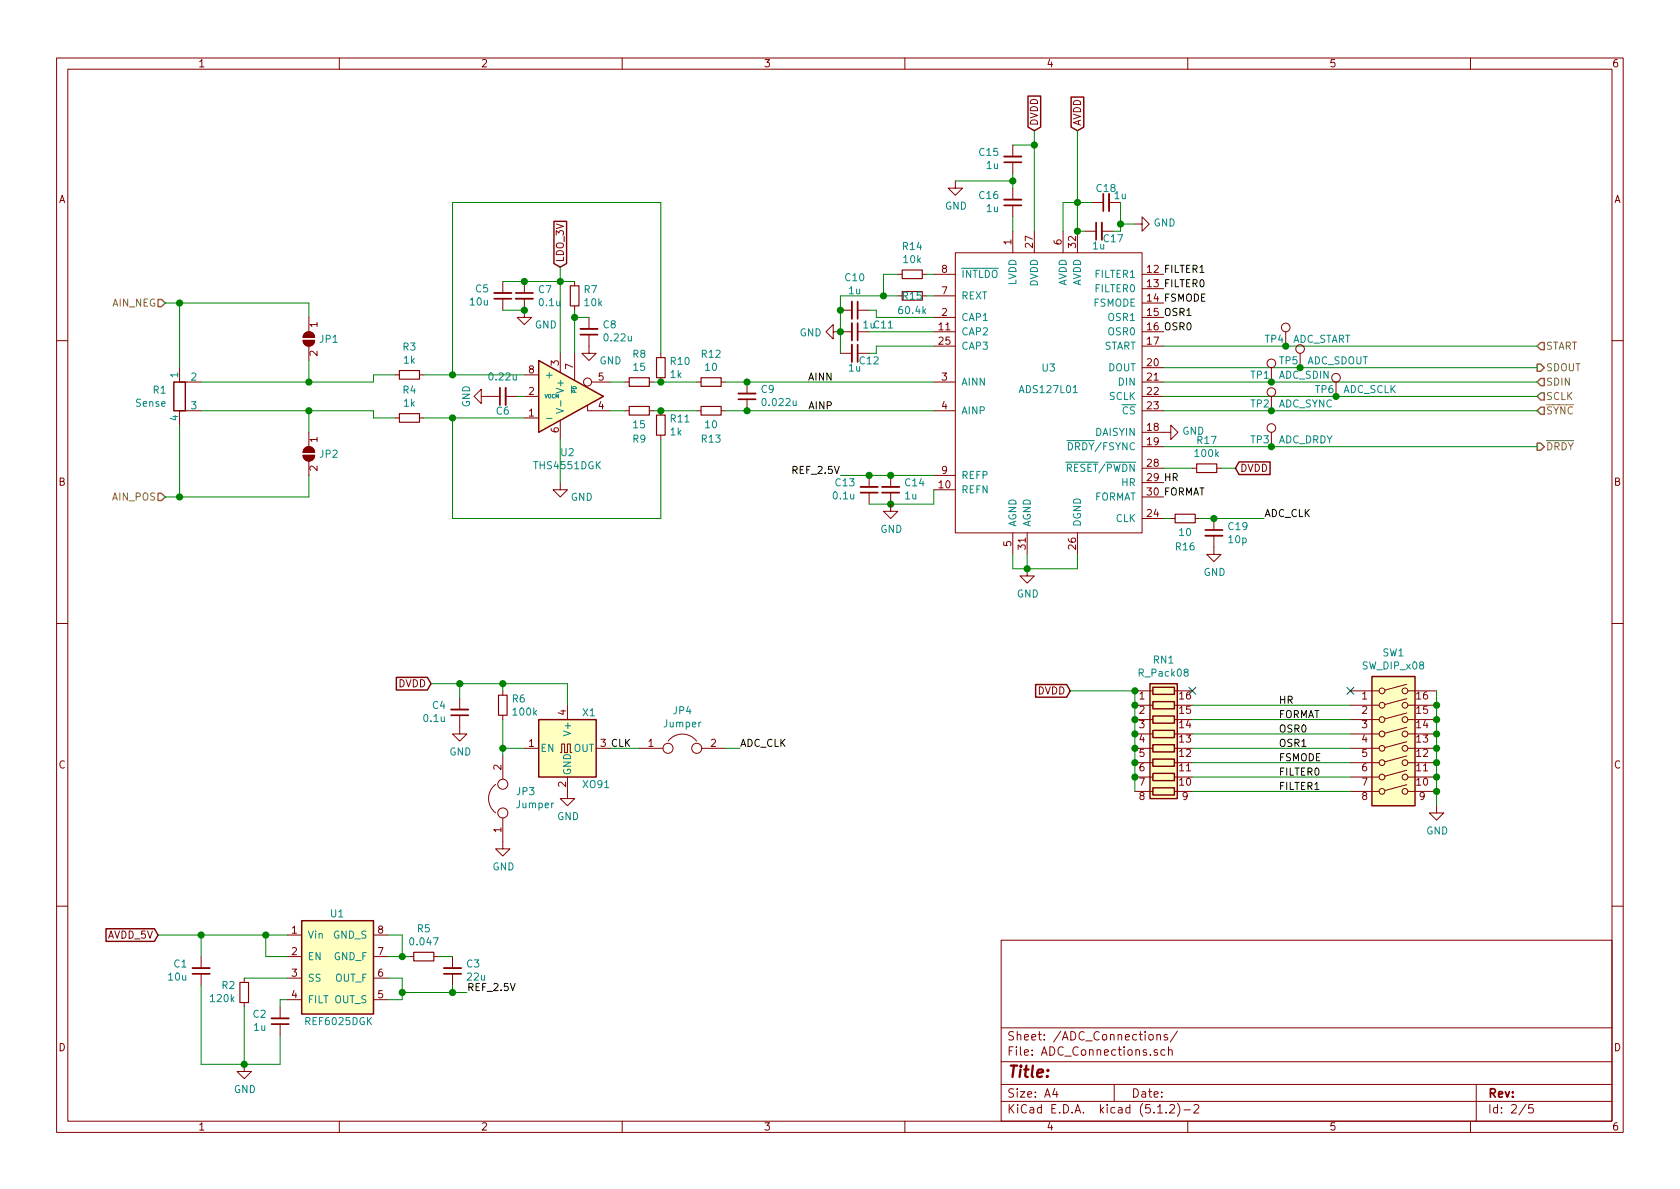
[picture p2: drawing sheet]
EESchema Schematic File Version 4
LIBS:Digital_Current_Servo_v3-cache
EELAYER 30 0
EELAYER END
$Descr A4 11693 8268
encoding utf-8
Sheet 2 5
Title ""
Date ""
Rev ""
Comp ""
Comment1 ""
Comment2 ""
Comment3 ""
Comment4 ""
$EndDescr
$Comp
L Digital_Current_Servo_v3-rescue:ADS127L01-Analog_ADC U3
U 1 1
P 7300 2700
F 0 "U3" H 7300 2850 50  0000 C CNN
F 1 "ADS127L01" H 7300 2700 50  0000 C CNN
F 2 "Package_QFP:LQFP-32_5x5mm_P0.5mm" H 7300 1100 50  0001 C CNN
F 3 "" H 7250 3850 50  0001 C CNN
F 4 "296-44344-1-ND" H 7300 2700 50  0001 C CNN "Digikey Part Number"
	1    7300 2700
	1    0    0    -1  
$EndComp
Wire Wire Line
	7050 1600 7050 1500
$Comp
L power:GND #PWR014
U 1 1
P 6650 1250
F 0 "#PWR014" H 6650 1000 50  0001 C CNN
F 1 "GND" H 6655 1077 50  0000 C CNN
F 2 "" H 6650 1250 50  0001 C CNN
F 3 "" H 6650 1250 50  0001 C CNN
	1    6650 1250
	1    0    0    -1  
$EndComp
$Comp
L power:GND #PWR012
U 1 1
P 5850 2300
F 0 "#PWR012" H 5850 2050 50  0001 C CNN
F 1 "GND" V 5855 2172 50  0000 R CNN
F 2 "" H 5850 2300 50  0001 C CNN
F 3 "" H 5850 2300 50  0001 C CNN
	1    5850 2300
	0    1    1    0   
$EndComp
$Comp
L Device:C_Small C10
U 1 1
P 5950 2150
F 0 "C10" V 5721 2150 50  0000 C CNN
F 1 "1u" V 5812 2150 50  0000 C CNN
F 2 "Capacitor_SMD:C_0805_2012Metric_Pad1.15x1.40mm_HandSolder" H 5950 2150 50  0001 C CNN
F 3 "~" H 5950 2150 50  0001 C CNN
F 4 "1276-6471-1-ND" H 5950 2150 50  0001 C CNN "Digikey Part Number"
	1    5950 2150
	0    1    1    0   
$EndComp
$Comp
L Device:C_Small C11
U 1 1
P 5950 2300
F 0 "C11" V 5900 2500 50  0000 C CNN
F 1 "1u" V 5900 2400 50  0000 C CNN
F 2 "Capacitor_SMD:C_0805_2012Metric_Pad1.15x1.40mm_HandSolder" H 5950 2300 50  0001 C CNN
F 3 "~" H 5950 2300 50  0001 C CNN
F 4 "1276-6471-1-ND" H 5950 2300 50  0001 C CNN "Digikey Part Number"
	1    5950 2300
	0    1    1    0   
$EndComp
Wire Wire Line
	6050 2150 6100 2150
Wire Wire Line
	6100 2150 6100 2200
Wire Wire Line
	6100 2200 6500 2200
$Comp
L power:GND #PWR015
U 1 1
P 7150 3950
F 0 "#PWR015" H 7150 3700 50  0001 C CNN
F 1 "GND" H 7155 3777 50  0000 C CNN
F 2 "" H 7150 3950 50  0001 C CNN
F 3 "" H 7150 3950 50  0001 C CNN
	1    7150 3950
	1    0    0    -1  
$EndComp
Wire Wire Line
	7050 3850 7050 3950
Wire Wire Line
	7500 3850 7500 3950
Wire Wire Line
	7050 3950 7150 3950
Wire Wire Line
	7150 3850 7150 3950
Connection ~ 7150 3950
Wire Wire Line
	7150 3950 7500 3950
Text GLabel 7200 900  1    50   Input ~ 0
DVDD
Wire Wire Line
	7200 900  7200 1000
$Comp
L Device:C_Small C15
U 1 1
P 7050 1100
F 0 "C15" H 6959 1054 50  0000 R CNN
F 1 "1u" H 6959 1145 50  0000 R CNN
F 2 "Capacitor_SMD:C_0805_2012Metric_Pad1.15x1.40mm_HandSolder" H 7050 1100 50  0001 C CNN
F 3 "~" H 7050 1100 50  0001 C CNN
F 4 "1276-6471-1-ND" H 7050 1100 50  0001 C CNN "Digikey Part Number"
	1    7050 1100
	1    0    0    1   
$EndComp
$Comp
L Device:C_Small C16
U 1 1
P 7050 1400
F 0 "C16" H 6959 1354 50  0000 R CNN
F 1 "1u" H 6959 1445 50  0000 R CNN
F 2 "Capacitor_SMD:C_0805_2012Metric_Pad1.15x1.40mm_HandSolder" H 7050 1400 50  0001 C CNN
F 3 "~" H 7050 1400 50  0001 C CNN
F 4 "1276-6471-1-ND" H 7050 1400 50  0001 C CNN "Digikey Part Number"
	1    7050 1400
	1    0    0    1   
$EndComp
Wire Wire Line
	6650 1250 7050 1250
Wire Wire Line
	7050 1250 7050 1300
Wire Wire Line
	7050 1200 7050 1250
Connection ~ 7050 1250
Wire Wire Line
	7050 1000 7200 1000
Connection ~ 7200 1000
Wire Wire Line
	7200 1000 7200 1600
$Comp
L Device:R_Small R17
U 1 1
P 8400 3250
F 0 "R17" V 8204 3250 50  0000 C CNN
F 1 "100k" V 8295 3250 50  0000 C CNN
F 2 "Resistor_SMD:R_0805_2012Metric_Pad1.15x1.40mm_HandSolder" H 8400 3250 50  0001 C CNN
F 3 "~" H 8400 3250 50  0001 C CNN
F 4 "1276-3512-1-ND‎" H 8400 3250 50  0001 C CNN "Digikey Part Number"
	1    8400 3250
	0    1    1    0   
$EndComp
Wire Wire Line
	8100 3250 8300 3250
Text GLabel 8600 3250 2    50   Input ~ 0
DVDD
Wire Wire Line
	8500 3250 8600 3250
Connection ~ 5850 2300
$Comp
L Device:C_Small C12
U 1 1
P 5950 2450
F 0 "C12" V 6000 2550 50  0000 C CNN
F 1 "1u" V 6050 2450 50  0000 C CNN
F 2 "Capacitor_SMD:C_0805_2012Metric_Pad1.15x1.40mm_HandSolder" H 5950 2450 50  0001 C CNN
F 3 "~" H 5950 2450 50  0001 C CNN
F 4 "1276-6471-1-ND" H 5950 2450 50  0001 C CNN "Digikey Part Number"
	1    5950 2450
	0    1    1    0   
$EndComp
Wire Wire Line
	6050 2300 6500 2300
Wire Wire Line
	5850 2150 5850 2300
Wire Wire Line
	5850 2300 5850 2450
Wire Wire Line
	6050 2450 6100 2450
Wire Wire Line
	6100 2450 6100 2400
Wire Wire Line
	6100 2400 6500 2400
Text GLabel 7500 900  1    50   Input ~ 0
AVDD
$Comp
L Device:C_Small C17
U 1 1
P 7650 1600
F 0 "C17" V 7700 1500 50  0000 C CNN
F 1 "1u" V 7750 1600 50  0000 C CNN
F 2 "Capacitor_SMD:C_0805_2012Metric_Pad1.15x1.40mm_HandSolder" H 7650 1600 50  0001 C CNN
F 3 "~" H 7650 1600 50  0001 C CNN
F 4 "1276-6471-1-ND" H 7650 1600 50  0001 C CNN "Digikey Part Number"
	1    7650 1600
	0    -1   1    0   
$EndComp
$Comp
L Device:C_Small C18
U 1 1
P 7700 1400
F 0 "C18" V 7600 1400 50  0000 C CNN
F 1 "1u" V 7650 1300 50  0000 C CNN
F 2 "Capacitor_SMD:C_0805_2012Metric_Pad1.15x1.40mm_HandSolder" H 7700 1400 50  0001 C CNN
F 3 "~" H 7700 1400 50  0001 C CNN
F 4 "1276-6471-1-ND" H 7700 1400 50  0001 C CNN "Digikey Part Number"
	1    7700 1400
	0    -1   1    0   
$EndComp
Wire Wire Line
	7500 1600 7550 1600
Wire Wire Line
	7600 1400 7500 1400
Wire Wire Line
	7400 1400 7400 1600
Wire Wire Line
	7500 1600 7500 1400
Connection ~ 7500 1600
Connection ~ 7500 1400
Wire Wire Line
	7500 1400 7400 1400
Wire Wire Line
	7500 1400 7500 900 
$Comp
L power:GND #PWR016
U 1 1
P 7900 1550
F 0 "#PWR016" H 7900 1300 50  0001 C CNN
F 1 "GND" V 7905 1422 50  0000 R CNN
F 2 "" H 7900 1550 50  0001 C CNN
F 3 "" H 7900 1550 50  0001 C CNN
	1    7900 1550
	0    -1   -1   0   
$EndComp
Wire Wire Line
	7800 1400 7800 1550
Wire Wire Line
	7800 1550 7900 1550
Wire Wire Line
	7750 1600 7800 1600
Wire Wire Line
	7800 1600 7800 1550
Connection ~ 7800 1550
$Comp
L Device:R_Small R15
U 1 1
P 6350 2050
F 0 "R15" V 6350 2050 50  0000 C CNN
F 1 "60.4k" V 6450 2050 50  0000 C CNN
F 2 "Resistor_SMD:R_0805_2012Metric_Pad1.15x1.40mm_HandSolder" H 6350 2050 50  0001 C CNN
F 3 "~" H 6350 2050 50  0001 C CNN
F 4 "RR12P60.4KDCT-ND" H 6350 2050 50  0001 C CNN "Digikey Part Number"
	1    6350 2050
	0    1    1    0   
$EndComp
Wire Wire Line
	6450 2050 6500 2050
Wire Wire Line
	6250 2050 6150 2050
Wire Wire Line
	5850 2050 5850 2150
Connection ~ 5850 2150
$Comp
L Device:R_Small R14
U 1 1
P 6350 1900
F 0 "R14" V 6154 1900 50  0000 C CNN
F 1 "10k" V 6245 1900 50  0000 C CNN
F 2 "Resistor_SMD:R_0805_2012Metric_Pad1.15x1.40mm_HandSolder" H 6350 1900 50  0001 C CNN
F 3 "~" H 6350 1900 50  0001 C CNN
F 4 "‎P10.0KCCT-ND‎" H 6350 1900 50  0001 C CNN "Digikey Part Number"
	1    6350 1900
	0    1    1    0   
$EndComp
Wire Wire Line
	6450 1900 6500 1900
Wire Wire Line
	6250 1900 6150 1900
Wire Wire Line
	6150 1900 6150 2050
Connection ~ 6150 2050
Wire Wire Line
	6150 2050 5850 2050
$Comp
L power:GND #PWR017
U 1 1
P 8100 3000
F 0 "#PWR017" H 8100 2750 50  0001 C CNN
F 1 "GND" V 8105 2872 50  0000 R CNN
F 2 "" H 8100 3000 50  0001 C CNN
F 3 "" H 8100 3000 50  0001 C CNN
	1    8100 3000
	0    -1   -1   0   
$EndComp
$Comp
L Device:R_Small R16
U 1 1
P 8250 3600
F 0 "R16" V 8050 3600 50  0000 C CNN
F 1 "10" V 8150 3600 50  0000 C CNN
F 2 "Resistor_SMD:R_0805_2012Metric_Pad1.15x1.40mm_HandSolder" H 8250 3600 50  0001 C CNN
F 3 "~" H 8250 3600 50  0001 C CNN
F 4 "A119971CT-ND" H 8250 3600 50  0001 C CNN "Digikey Part Number"
	1    8250 3600
	0    1    -1   0   
$EndComp
Wire Wire Line
	8100 3600 8150 3600
$Comp
L Device:C_Small C19
U 1 1
P 8450 3700
F 0 "C19" H 8542 3746 50  0000 L CNN
F 1 "10p" H 8542 3655 50  0000 L CNN
F 2 "Capacitor_SMD:C_0805_2012Metric_Pad1.15x1.40mm_HandSolder" H 8450 3700 50  0001 C CNN
F 3 "~" H 8450 3700 50  0001 C CNN
F 4 "1276-1109-1-ND" H 8450 3700 50  0001 C CNN "Digikey Part Number"
	1    8450 3700
	1    0    0    -1  
$EndComp
Wire Wire Line
	8350 3600 8450 3600
$Comp
L power:GND #PWR018
U 1 1
P 8450 3800
F 0 "#PWR018" H 8450 3550 50  0001 C CNN
F 1 "GND" H 8455 3627 50  0000 C CNN
F 2 "" H 8450 3800 50  0001 C CNN
F 3 "" H 8450 3800 50  0001 C CNN
	1    8450 3800
	1    0    0    -1  
$EndComp
Wire Wire Line
	8450 3600 8800 3600
Connection ~ 8450 3600
Text Label 8800 3600 0    50   ~ 0
ADC_CLK
$Comp
L Device:C_Small C13
U 1 1
P 6050 3400
F 0 "C13" H 5958 3354 50  0000 R CNN
F 1 "0.1u" H 5958 3445 50  0000 R CNN
F 2 "Capacitor_SMD:C_0805_2012Metric_Pad1.15x1.40mm_HandSolder" H 6050 3400 50  0001 C CNN
F 3 "~" H 6050 3400 50  0001 C CNN
F 4 "1276-1003-1-ND" H 6050 3400 50  0001 C CNN "Digikey Part Number"
	1    6050 3400
	1    0    0    1   
$EndComp
$Comp
L Device:C_Small C14
U 1 1
P 6200 3400
F 0 "C14" H 6108 3354 50  0000 R CNN
F 1 "1u" H 6108 3445 50  0000 R CNN
F 2 "Capacitor_SMD:C_0805_2012Metric_Pad1.15x1.40mm_HandSolder" H 6200 3400 50  0001 C CNN
F 3 "~" H 6200 3400 50  0001 C CNN
F 4 "1276-6471-1-ND" H 6200 3400 50  0001 C CNN "Digikey Part Number"
	1    6200 3400
	-1   0    0    1   
$EndComp
Wire Wire Line
	6050 3300 6200 3300
Wire Wire Line
	6200 3300 6500 3300
Connection ~ 6200 3300
Wire Wire Line
	6200 3500 6500 3500
Wire Wire Line
	6500 3500 6500 3400
Wire Wire Line
	6200 3500 6050 3500
Connection ~ 6200 3500
$Comp
L power:GND #PWR013
U 1 1
P 6200 3500
F 0 "#PWR013" H 6200 3250 50  0001 C CNN
F 1 "GND" H 6205 3327 50  0000 C CNN
F 2 "" H 6200 3500 50  0001 C CNN
F 3 "" H 6200 3500 50  0001 C CNN
	1    6200 3500
	1    0    0    -1  
$EndComp
$Comp
L Digital_Current_Servo_v3-rescue:REF6025DGK-Reference_Voltage U1
U 1 1
P 2350 6750
F 0 "U1" H 2400 7150 50  0000 R CNN
F 1 "REF6025DGK" H 2600 6400 50  0000 R CNN
F 2 "Package_SO:VSSOP-8_3.0x3.0mm_P0.65mm" H 2350 6000 50  0001 C CNN
F 3 "" H 3300 7150 50  0001 C CNN
F 4 "296-51527-1-ND" H 2350 6750 50  0001 C CNN "Digikey Part Number"
	1    2350 6750
	1    0    0    -1  
$EndComp
Text GLabel 1100 6500 0    50   Input ~ 0
AVDD_5V
Wire Wire Line
	1100 6500 1400 6500
$Comp
L Device:C_Small C1
U 1 1
P 1400 6750
F 0 "C1" H 1308 6704 50  0000 R CNN
F 1 "10u" H 1308 6795 50  0000 R CNN
F 2 "Capacitor_SMD:C_0805_2012Metric_Pad1.15x1.40mm_HandSolder" H 1438 6600 50  0001 C CNN
F 3 "~" H 1400 6750 50  0001 C CNN
F 4 "1276-1052-1-ND" H 1400 6750 50  0001 C CNN "Digikey Part Number"
	1    1400 6750
	1    0    0    1   
$EndComp
$Comp
L power:GND #PWR03
U 1 1
P 1700 7400
F 0 "#PWR03" H 1700 7150 50  0001 C CNN
F 1 "GND" H 1705 7227 50  0000 C CNN
F 2 "" H 1700 7400 50  0001 C CNN
F 3 "" H 1700 7400 50  0001 C CNN
	1    1700 7400
	1    0    0    -1  
$EndComp
$Comp
L Device:R_Small R2
U 1 1
P 1700 6900
F 0 "R2" H 1642 6854 50  0000 R CNN
F 1 "120k" H 1642 6945 50  0000 R CNN
F 2 "Resistor_SMD:R_0805_2012Metric_Pad1.15x1.40mm_HandSolder" H 1700 6900 50  0001 C CNN
F 3 "~" H 1700 6900 50  0001 C CNN
F 4 "RR12P120KDCT-ND" H 1700 6900 50  0001 C CNN "Digikey Part Number"
	1    1700 6900
	1    0    0    1   
$EndComp
Wire Wire Line
	1400 6500 1850 6500
Connection ~ 1400 6500
Wire Wire Line
	2000 6650 1850 6650
Wire Wire Line
	1850 6650 1850 6500
Connection ~ 1850 6500
Wire Wire Line
	1850 6500 2000 6500
Wire Wire Line
	1700 6800 2000 6800
$Comp
L Device:C_Small C2
U 1 1
P 1950 7100
F 0 "C2" H 1859 7054 50  0000 R CNN
F 1 "1u" H 1859 7145 50  0000 R CNN
F 2 "Capacitor_SMD:C_0805_2012Metric_Pad1.15x1.40mm_HandSolder" H 1950 7100 50  0001 C CNN
F 3 "~" H 1950 7100 50  0001 C CNN
F 4 "1276-6471-1-ND" H 1950 7100 50  0001 C CNN "Digikey Part Number"
	1    1950 7100
	1    0    0    1   
$EndComp
Wire Wire Line
	2000 6950 1950 6950
Wire Wire Line
	1950 6950 1950 7000
Wire Wire Line
	1400 6500 1400 6650
Wire Wire Line
	1400 6850 1400 7400
Wire Wire Line
	1400 7400 1700 7400
Wire Wire Line
	1700 7000 1700 7400
Connection ~ 1700 7400
Wire Wire Line
	1950 7200 1950 7400
Wire Wire Line
	1950 7400 1700 7400
Wire Wire Line
	2700 6800 2800 6800
Wire Wire Line
	2800 6800 2800 6900
Wire Wire Line
	2800 6950 2700 6950
Wire Wire Line
	2700 6650 2800 6650
Wire Wire Line
	2800 6650 2800 6500
Wire Wire Line
	2800 6500 2700 6500
$Comp
L Device:R_Small R5
U 1 1
P 2950 6650
F 0 "R5" V 2754 6650 50  0000 C CNN
F 1 "0.047" V 2845 6650 50  0000 C CNN
F 2 "Resistor_SMD:R_0805_2012Metric_Pad1.15x1.40mm_HandSolder" H 2950 6650 50  0001 C CNN
F 3 "~" H 2950 6650 50  0001 C CNN
F 4 "1276-6158-1-ND" H 2950 6650 50  0001 C CNN "Digikey Part Number"
	1    2950 6650
	0    1    1    0   
$EndComp
$Comp
L Device:C_Small C3
U 1 1
P 3150 6750
F 0 "C3" H 3058 6704 50  0000 R CNN
F 1 "22u" H 3058 6795 50  0000 R CNN
F 2 "Capacitor_SMD:C_1206_3216Metric_Pad1.42x1.75mm_HandSolder" H 3150 6750 50  0001 C CNN
F 3 "~" H 3150 6750 50  0001 C CNN
F 4 "1276-1771-1-ND" H 3150 6750 50  0001 C CNN "Digikey Part Number"
	1    3150 6750
	-1   0    0    1   
$EndComp
Wire Wire Line
	2800 6650 2850 6650
Connection ~ 2800 6650
Wire Wire Line
	3050 6650 3150 6650
Wire Wire Line
	3150 6900 3150 6850
Connection ~ 2800 6900
Wire Wire Line
	2800 6900 2800 6950
Wire Wire Line
	3150 6900 3250 6900
Connection ~ 3150 6900
Text Label 3250 6900 0    50   ~ 0
REF_2.5V
Text Label 5850 3300 2    50   ~ 0
REF_2.5V
Wire Wire Line
	5850 3300 6050 3300
Connection ~ 6050 3300
Text Label 8100 1900 0    50   ~ 0
FILTER1
Text Label 8100 2000 0    50   ~ 0
FILTER0
Text Label 8100 2100 0    50   ~ 0
FSMODE
Text Label 8100 2200 0    50   ~ 0
OSR1
Text Label 8100 2300 0    50   ~ 0
OSR0
Text Label 8100 3350 0    50   ~ 0
HR
Text Label 8100 3450 0    50   ~ 0
FORMAT
Text HLabel 10700 2850 2    50   Input ~ 0
~SYNC
Text HLabel 10700 2750 2    50   Input ~ 0
SCLK
Text HLabel 10700 2650 2    50   Input ~ 0
SDIN
Text HLabel 10700 2400 2    50   Input ~ 0
START
Text HLabel 10700 2550 2    50   Output ~ 0
SDOUT
Text HLabel 10700 3100 2    50   Output ~ 0
~DRDY
$Comp
L Device:R_Pack08 RN1
U 1 1
P 8100 5200
F 0 "RN1" V 7483 5200 50  0000 C CNN
F 1 "R_Pack08" V 7574 5200 50  0000 C CNN
F 2 "Custom_Devices:SOIC-16_W4.9_P1.27" V 8575 5200 50  0001 C CNN
F 3 "~" H 8100 5200 50  0001 C CNN
F 4 "4816P-T01-104LF-ND" H 8100 5200 50  0001 C CNN "Digikey Part Number"
	1    8100 5200
	0    1    1    0   
$EndComp
Text GLabel 7450 4800 0    50   Input ~ 0
DVDD
Wire Wire Line
	7450 4800 7900 4800
Wire Wire Line
	7900 4800 7900 4900
Connection ~ 7900 4800
Wire Wire Line
	7900 5000 7900 4900
Connection ~ 7900 4900
Wire Wire Line
	7900 5100 7900 5000
Connection ~ 7900 5000
Wire Wire Line
	7900 5200 7900 5100
Connection ~ 7900 5100
Wire Wire Line
	7900 5300 7900 5200
Connection ~ 7900 5200
Wire Wire Line
	7900 5400 7900 5300
Connection ~ 7900 5300
Wire Wire Line
	7900 5500 7900 5400
Connection ~ 7900 5400
$Comp
L Switch:SW_DIP_x08 SW1
U 1 1
P 9700 5200
F 0 "SW1" H 9700 5867 50  0000 C CNN
F 1 "SW_DIP_x08" H 9700 5776 50  0000 C CNN
F 2 "Package_SO:SOIC-16_W8.6mm_P2.54mm" H 9700 5200 50  0001 C CNN
F 3 "~" H 9700 5200 50  0001 C CNN
F 4 "CT2198LPST-ND" H 9700 5200 50  0001 C CNN "Digikey Part Number"
	1    9700 5200
	1    0    0    -1  
$EndComp
$Comp
L power:GND #PWR019
U 1 1
P 10000 5600
F 0 "#PWR019" H 10000 5350 50  0001 C CNN
F 1 "GND" H 10005 5427 50  0000 C CNN
F 2 "" H 10000 5600 50  0001 C CNN
F 3 "" H 10000 5600 50  0001 C CNN
	1    10000 5600
	1    0    0    -1  
$EndComp
Wire Wire Line
	10000 5600 10000 5500
Wire Wire Line
	10000 5400 10000 5500
Connection ~ 10000 5500
Wire Wire Line
	10000 5400 10000 5300
Connection ~ 10000 5400
Wire Wire Line
	10000 5300 10000 5200
Connection ~ 10000 5300
Wire Wire Line
	10000 5200 10000 5100
Connection ~ 10000 5200
Wire Wire Line
	10000 5100 10000 5000
Connection ~ 10000 5100
Wire Wire Line
	10000 5000 10000 4900
Connection ~ 10000 5000
Wire Wire Line
	10000 4900 10000 4800
Connection ~ 10000 4900
Text Label 8900 5500 0    50   ~ 0
FILTER1
Text Label 8900 5400 0    50   ~ 0
FILTER0
Text Label 8900 5200 0    50   ~ 0
OSR1
Text Label 8900 5300 0    50   ~ 0
FSMODE
Text Label 8900 5100 0    50   ~ 0
OSR0
Text Label 8900 4900 0    50   ~ 0
HR
Text Label 8900 5000 0    50   ~ 0
FORMAT
Wire Wire Line
	8300 4900 9400 4900
Wire Wire Line
	8300 5000 9400 5000
Wire Wire Line
	8300 5100 9400 5100
Wire Wire Line
	8300 5200 9400 5200
Wire Wire Line
	8300 5300 9400 5300
Wire Wire Line
	8300 5400 9400 5400
Wire Wire Line
	8300 5500 9400 5500
$Comp
L Oscillator:XO91 X1
U 1 1
P 3950 5200
F 0 "X1" H 4050 5450 50  0000 L CNN
F 1 "XO91" H 4050 4950 50  0000 L CNN
F 2 "Oscillator:Oscillator_SMD_Abracon_ASE-4Pin_3.2x2.5mm_HandSoldering" H 4650 4850 50  0001 C CNN
F 3 "http://cdn-reichelt.de/documents/datenblatt/B400/XO91.pdf" H 3850 5200 50  0001 C CNN
F 4 "535-11459-1-ND" H 3950 5200 50  0001 C CNN "Digikey Part Number"
	1    3950 5200
	1    0    0    -1  
$EndComp
Text GLabel 3000 4750 0    50   Input ~ 0
DVDD
Wire Wire Line
	3950 4750 3950 4900
$Comp
L Device:C_Small C4
U 1 1
P 3200 4950
F 0 "C4" H 3108 4904 50  0000 R CNN
F 1 "0.1u" H 3108 4995 50  0000 R CNN
F 2 "Capacitor_SMD:C_0805_2012Metric_Pad1.15x1.40mm_HandSolder" H 3200 4950 50  0001 C CNN
F 3 "~" H 3200 4950 50  0001 C CNN
F 4 "1276-1003-1-ND" H 3200 4950 50  0001 C CNN "Digikey Part Number"
	1    3200 4950
	1    0    0    1   
$EndComp
Wire Wire Line
	3000 4750 3200 4750
Wire Wire Line
	3200 4850 3200 4750
Connection ~ 3200 4750
Wire Wire Line
	3200 4750 3500 4750
$Comp
L power:GND #PWR04
U 1 1
P 3200 5050
F 0 "#PWR04" H 3200 4800 50  0001 C CNN
F 1 "GND" H 3205 4877 50  0000 C CNN
F 2 "" H 3200 5050 50  0001 C CNN
F 3 "" H 3200 5050 50  0001 C CNN
	1    3200 5050
	1    0    0    -1  
$EndComp
$Comp
L Device:R_Small R6
U 1 1
P 3500 4900
F 0 "R6" H 3559 4946 50  0000 L CNN
F 1 "100k" H 3559 4855 50  0000 L CNN
F 2 "Resistor_SMD:R_0805_2012Metric_Pad1.15x1.40mm_HandSolder" H 3500 4900 50  0001 C CNN
F 3 "~" H 3500 4900 50  0001 C CNN
F 4 "1276-3512-1-ND‎" H 3500 4900 50  0001 C CNN "Digikey Part Number"
	1    3500 4900
	1    0    0    -1  
$EndComp
Wire Wire Line
	3500 4800 3500 4750
Connection ~ 3500 4750
Wire Wire Line
	3500 4750 3950 4750
Wire Wire Line
	3500 5000 3500 5200
Wire Wire Line
	3500 5200 3650 5200
$Comp
L Device:Jumper JP3
U 1 1
P 3500 5550
F 0 "JP3" V 3546 5462 50  0000 R CNN
F 1 "Jumper" V 3455 5462 50  0000 R CNN
F 2 "Connector_PinHeader_2.54mm:PinHeader_1x02_P2.54mm_Vertical" H 3500 5550 50  0001 C CNN
F 3 "~" H 3500 5550 50  0001 C CNN
F 4 "S1012EC-02-ND" H 3500 5550 50  0001 C CNN "Digikey Part Number"
	1    3500 5550
	0    -1   -1   0   
$EndComp
Wire Wire Line
	3500 5200 3500 5250
Connection ~ 3500 5200
$Comp
L power:GND #PWR06
U 1 1
P 3500 5850
F 0 "#PWR06" H 3500 5600 50  0001 C CNN
F 1 "GND" H 3505 5677 50  0000 C CNN
F 2 "" H 3500 5850 50  0001 C CNN
F 3 "" H 3500 5850 50  0001 C CNN
	1    3500 5850
	1    0    0    -1  
$EndComp
$Comp
L power:GND #PWR09
U 1 1
P 3950 5500
F 0 "#PWR09" H 3950 5250 50  0001 C CNN
F 1 "GND" H 3955 5327 50  0000 C CNN
F 2 "" H 3950 5500 50  0001 C CNN
F 3 "" H 3950 5500 50  0001 C CNN
	1    3950 5500
	1    0    0    -1  
$EndComp
Text Label 5150 5200 0    50   ~ 0
ADC_CLK
$Comp
L Digital_Current_Servo_v3-rescue:THS4551DGK-Amplifier_Difference U2
U 1 1
P 3950 2750
AR Path="/5D42D6C4" Ref="U2"  Part="1" 
AR Path="/5D303ADC/5D42D6C4" Ref="U2"  Part="1" 
F 0 "U2" H 3950 2361 50  0000 C CNN
F 1 "THS4551DGK" H 3950 2270 50  0000 C CNN
F 2 "Package_SO:VSSOP-8_3.0x3.0mm_P0.65mm" H 3950 2230 50  0001 C CNN
F 3 "" H 4000 3150 50  0001 C CNN
F 4 "296-47312-1-ND" H 3950 2750 50  0001 C CNN "Digikey Part Number"
	1    3950 2750
	1    0    0    -1  
$EndComp
Text GLabel 3900 1850 1    50   Input ~ 0
LDO_3V
Wire Wire Line
	3900 1850 3900 1950
$Comp
L Device:R_Small R7
U 1 1
P 4000 2050
F 0 "R7" H 4059 2096 50  0000 L CNN
F 1 "10k" H 4059 2005 50  0000 L CNN
F 2 "Resistor_SMD:R_0805_2012Metric_Pad1.15x1.40mm_HandSolder" H 4000 2050 50  0001 C CNN
F 3 "~" H 4000 2050 50  0001 C CNN
F 4 "‎P10.0KCCT-ND‎" H 4000 2050 50  0001 C CNN "Digikey Part Number"
	1    4000 2050
	1    0    0    -1  
$EndComp
Wire Wire Line
	3900 1950 4000 1950
Connection ~ 3900 1950
Wire Wire Line
	3900 1950 3900 2450
Wire Wire Line
	4000 2150 4000 2200
$Comp
L Device:C_Small C8
U 1 1
P 4100 2300
F 0 "C8" H 4008 2254 50  0000 R CNN
F 1 "0.22u" H 4008 2345 50  0000 R CNN
F 2 "Capacitor_SMD:C_0805_2012Metric_Pad1.15x1.40mm_HandSolder" H 4100 2300 50  0001 C CNN
F 3 "~" H 4100 2300 50  0001 C CNN
F 4 "1276-6478-1-ND" H 4100 2300 50  0001 C CNN "Digikey Part Number"
	1    4100 2300
	-1   0    0    1   
$EndComp
Wire Wire Line
	4000 2200 4100 2200
Connection ~ 4000 2200
Wire Wire Line
	4000 2200 4000 2450
$Comp
L power:GND #PWR010
U 1 1
P 4100 2400
F 0 "#PWR010" H 4100 2150 50  0001 C CNN
F 1 "GND" H 4250 2300 50  0000 C CNN
F 2 "" H 4100 2400 50  0001 C CNN
F 3 "" H 4100 2400 50  0001 C CNN
	1    4100 2400
	1    0    0    -1  
$EndComp
$Comp
L Device:C_Small C5
U 1 1
P 3500 2050
F 0 "C5" H 3408 2004 50  0000 R CNN
F 1 "10u" H 3408 2095 50  0000 R CNN
F 2 "Capacitor_SMD:C_0805_2012Metric_Pad1.15x1.40mm_HandSolder" H 3500 2050 50  0001 C CNN
F 3 "~" H 3500 2050 50  0001 C CNN
F 4 "1276-1052-1-ND" H 3500 2050 50  0001 C CNN "Digikey Part Number"
	1    3500 2050
	1    0    0    1   
$EndComp
$Comp
L Device:C_Small C7
U 1 1
P 3650 2050
F 0 "C7" H 3558 2096 50  0000 R CNN
F 1 "0.1u" H 3558 2005 50  0000 R CNN
F 2 "Capacitor_SMD:C_0805_2012Metric_Pad1.15x1.40mm_HandSolder" H 3650 2050 50  0001 C CNN
F 3 "~" H 3650 2050 50  0001 C CNN
F 4 "1276-1003-1-ND" H 3650 2050 50  0001 C CNN "Digikey Part Number"
	1    3650 2050
	-1   0    0    -1  
$EndComp
Wire Wire Line
	3500 1950 3650 1950
Wire Wire Line
	3650 1950 3900 1950
Connection ~ 3650 1950
$Comp
L power:GND #PWR07
U 1 1
P 3650 2150
F 0 "#PWR07" H 3650 1900 50  0001 C CNN
F 1 "GND" H 3800 2050 50  0000 C CNN
F 2 "" H 3650 2150 50  0001 C CNN
F 3 "" H 3650 2150 50  0001 C CNN
	1    3650 2150
	1    0    0    -1  
$EndComp
Wire Wire Line
	3500 2150 3650 2150
Connection ~ 3650 2150
$Comp
L Device:C_Small C6
U 1 1
P 3500 2750
F 0 "C6" V 3600 2750 50  0000 C CNN
F 1 "0.22u" V 3362 2750 50  0000 C CNN
F 2 "Capacitor_SMD:C_0805_2012Metric_Pad1.15x1.40mm_HandSolder" H 3500 2750 50  0001 C CNN
F 3 "~" H 3500 2750 50  0001 C CNN
F 4 "1276-6478-1-ND" H 3500 2750 50  0001 C CNN "Digikey Part Number"
	1    3500 2750
	0    -1   1    0   
$EndComp
Wire Wire Line
	3600 2750 3650 2750
$Comp
L power:GND #PWR05
U 1 1
P 3400 2750
F 0 "#PWR05" H 3400 2500 50  0001 C CNN
F 1 "GND" H 3400 2600 50  0000 C CNN
F 2 "" H 3400 2750 50  0001 C CNN
F 3 "" H 3400 2750 50  0001 C CNN
	1    3400 2750
	0    1    1    0   
$EndComp
$Comp
L power:GND #PWR08
U 1 1
P 3900 3350
F 0 "#PWR08" H 3900 3100 50  0001 C CNN
F 1 "GND" H 4050 3250 50  0000 C CNN
F 2 "" H 3900 3350 50  0001 C CNN
F 3 "" H 3900 3350 50  0001 C CNN
	1    3900 3350
	1    0    0    -1  
$EndComp
Wire Wire Line
	3900 3050 3900 3350
$Comp
L Device:R_Small R10
U 1 1
P 4600 2550
F 0 "R10" H 4659 2596 50  0000 L CNN
F 1 "1k" H 4659 2505 50  0000 L CNN
F 2 "Resistor_SMD:R_0805_2012Metric_Pad1.15x1.40mm_HandSolder" H 4600 2550 50  0001 C CNN
F 3 "~" H 4600 2550 50  0001 C CNN
F 4 "P1.0KDACT-ND" H 4600 2550 50  0001 C CNN "Digikey Part Number"
	1    4600 2550
	1    0    0    -1  
$EndComp
Wire Wire Line
	3650 2600 3150 2600
Wire Wire Line
	3150 2600 3150 1400
Wire Wire Line
	3150 1400 4600 1400
Wire Wire Line
	4600 1400 4600 2450
$Comp
L Device:R_Small R11
U 1 1
P 4600 2950
F 0 "R11" H 4659 2996 50  0000 L CNN
F 1 "1k" H 4659 2905 50  0000 L CNN
F 2 "Resistor_SMD:R_0805_2012Metric_Pad1.15x1.40mm_HandSolder" H 4600 2950 50  0001 C CNN
F 3 "~" H 4600 2950 50  0001 C CNN
F 4 "P1.0KDACT-ND" H 4600 2950 50  0001 C CNN "Digikey Part Number"
	1    4600 2950
	1    0    0    -1  
$EndComp
Wire Wire Line
	4600 3050 4600 3600
Wire Wire Line
	4600 3600 3150 3600
Wire Wire Line
	3150 3600 3150 2900
Wire Wire Line
	3150 2900 3650 2900
$Comp
L Device:R_Small R8
U 1 1
P 4450 2650
F 0 "R8" V 4254 2650 50  0000 C CNN
F 1 "15" V 4345 2650 50  0000 C CNN
F 2 "Resistor_SMD:R_0805_2012Metric_Pad1.15x1.40mm_HandSolder" H 4450 2650 50  0001 C CNN
F 3 "~" H 4450 2650 50  0001 C CNN
F 4 "YAG4833CT-ND" H 4450 2650 50  0001 C CNN "Digikey Part Number"
	1    4450 2650
	0    1    1    0   
$EndComp
$Comp
L Device:R_Small R9
U 1 1
P 4450 2850
F 0 "R9" V 4250 2850 50  0000 C CNN
F 1 "15" V 4350 2850 50  0000 C CNN
F 2 "Resistor_SMD:R_0805_2012Metric_Pad1.15x1.40mm_HandSolder" H 4450 2850 50  0001 C CNN
F 3 "~" H 4450 2850 50  0001 C CNN
F 4 "YAG4833CT-ND" H 4450 2850 50  0001 C CNN "Digikey Part Number"
	1    4450 2850
	0    -1   -1   0   
$EndComp
Wire Wire Line
	4250 2650 4350 2650
Wire Wire Line
	4550 2650 4600 2650
Wire Wire Line
	4250 2850 4350 2850
Wire Wire Line
	4550 2850 4600 2850
$Comp
L Device:R_Small R12
U 1 1
P 4950 2650
F 0 "R12" V 4754 2650 50  0000 C CNN
F 1 "10" V 4845 2650 50  0000 C CNN
F 2 "Resistor_SMD:R_0805_2012Metric_Pad1.15x1.40mm_HandSolder" H 4950 2650 50  0001 C CNN
F 3 "~" H 4950 2650 50  0001 C CNN
F 4 "A119971CT-ND" H 4950 2650 50  0001 C CNN "Digikey Part Number"
	1    4950 2650
	0    1    1    0   
$EndComp
Wire Wire Line
	4600 2650 4850 2650
Connection ~ 4600 2650
$Comp
L Device:R_Small R13
U 1 1
P 4950 2850
F 0 "R13" V 4750 2850 50  0000 C CNN
F 1 "10" V 4850 2850 50  0000 C CNN
F 2 "Resistor_SMD:R_0805_2012Metric_Pad1.15x1.40mm_HandSolder" H 4950 2850 50  0001 C CNN
F 3 "~" H 4950 2850 50  0001 C CNN
F 4 "A119971CT-ND" H 4950 2850 50  0001 C CNN "Digikey Part Number"
	1    4950 2850
	0    1    -1   0   
$EndComp
Wire Wire Line
	4600 2850 4850 2850
Connection ~ 4600 2850
$Comp
L Device:C_Small C9
U 1 1
P 5200 2750
F 0 "C9" H 5108 2704 50  0000 R CNN
F 1 "0.022u" H 5108 2795 50  0000 R CNN
F 2 "Capacitor_SMD:C_0805_2012Metric_Pad1.15x1.40mm_HandSolder" H 5200 2750 50  0001 C CNN
F 3 "~" H 5200 2750 50  0001 C CNN
F 4 "399-1163-1-ND" H 5200 2750 50  0001 C CNN "Digikey Part Number"
	1    5200 2750
	-1   0    0    1   
$EndComp
Wire Wire Line
	5050 2650 5200 2650
Wire Wire Line
	5050 2850 5200 2850
Wire Wire Line
	5200 2650 6500 2650
Connection ~ 5200 2650
$Comp
L Device:R_Small R3
U 1 1
P 2850 2600
F 0 "R3" V 2654 2600 50  0000 C CNN
F 1 "1k" V 2745 2600 50  0000 C CNN
F 2 "Resistor_SMD:R_0805_2012Metric_Pad1.15x1.40mm_HandSolder" H 2850 2600 50  0001 C CNN
F 3 "~" H 2850 2600 50  0001 C CNN
F 4 "P1.0KDACT-ND" H 2850 2600 50  0001 C CNN "Digikey Part Number"
	1    2850 2600
	0    1    1    0   
$EndComp
Wire Wire Line
	2950 2600 3150 2600
Connection ~ 3150 2600
$Comp
L Device:R_Small R4
U 1 1
P 2850 2900
F 0 "R4" V 2654 2900 50  0000 C CNN
F 1 "1k" V 2745 2900 50  0000 C CNN
F 2 "Resistor_SMD:R_0805_2012Metric_Pad1.15x1.40mm_HandSolder" H 2850 2900 50  0001 C CNN
F 3 "~" H 2850 2900 50  0001 C CNN
F 4 "P1.0KDACT-ND" H 2850 2900 50  0001 C CNN "Digikey Part Number"
	1    2850 2900
	0    1    1    0   
$EndComp
Wire Wire Line
	2950 2900 3150 2900
Connection ~ 3150 2900
$Comp
L Device:R_Shunt R1
U 1 1
P 1250 2750
F 0 "R1" H 1163 2796 50  0000 R CNN
F 1 "Sense" H 1163 2705 50  0000 R CNN
F 2 "Package_TO_SOT_THT:TO-220-4_Vertical" V 1180 2750 50  0001 C CNN
F 3 "~" H 1250 2750 50  0001 C CNN
F 4 "Y1690-10A-ND" H 1250 2750 50  0001 C CNN "Digikey Part Number"
	1    1250 2750
	1    0    0    -1  
$EndComp
Text HLabel 1150 2100 0    50   Input ~ 0
AIN_NEG
Text HLabel 1150 3450 0    50   Input ~ 0
AIN_POS
Wire Wire Line
	2600 2650 2600 2600
Wire Wire Line
	2600 2600 2750 2600
Wire Wire Line
	2600 2850 2600 2900
Wire Wire Line
	2600 2900 2750 2900
Wire Wire Line
	5200 2850 6500 2850
Connection ~ 5200 2850
Wire Wire Line
	2150 2100 2150 2200
Wire Wire Line
	1150 3450 1250 3450
$Comp
L Jumper:SolderJumper_2_Open JP1
U 1 1
P 2150 2350
F 0 "JP1" V 2150 2418 50  0000 L CNN
F 1 "SolderJumper_2_Open" V 2195 2418 50  0001 L CNN
F 2 "Jumper:SolderJumper-2_P1.3mm_Open_Pad1.0x1.5mm" H 2150 2350 50  0001 C CNN
F 3 "~" H 2150 2350 50  0001 C CNN
	1    2150 2350
	0    1    1    0   
$EndComp
Wire Wire Line
	2150 2500 2150 2650
Connection ~ 2150 2650
Wire Wire Line
	2150 2650 2600 2650
Wire Wire Line
	1150 2100 1250 2100
Connection ~ 1250 2100
Wire Wire Line
	1250 2100 2150 2100
Connection ~ 1250 3450
Wire Wire Line
	2150 3300 2150 3450
Wire Wire Line
	2150 3000 2150 2850
Connection ~ 2150 2850
Wire Wire Line
	2150 2850 2600 2850
Wire Wire Line
	1250 3450 2150 3450
Wire Wire Line
	1250 2950 1250 3450
Wire Wire Line
	1250 2100 1250 2550
Wire Wire Line
	1400 2650 2150 2650
Wire Wire Line
	1400 2850 2150 2850
$Comp
L Jumper:SolderJumper_2_Open JP2
U 1 1
P 2150 3150
F 0 "JP2" V 2150 3218 50  0000 L CNN
F 1 "SolderJumper_2_Open" V 2195 3218 50  0001 L CNN
F 2 "Jumper:SolderJumper-2_P1.3mm_Open_Pad1.0x1.5mm" H 2150 3150 50  0001 C CNN
F 3 "~" H 2150 3150 50  0001 C CNN
	1    2150 3150
	0    1    1    0   
$EndComp
$Comp
L Device:Jumper JP4
U 1 1
P 4750 5200
F 0 "JP4" H 4750 5464 50  0000 C CNN
F 1 "Jumper" H 4750 5373 50  0000 C CNN
F 2 "Connector_PinHeader_2.54mm:PinHeader_1x02_P2.54mm_Vertical" H 4750 5200 50  0001 C CNN
F 3 "~" H 4750 5200 50  0001 C CNN
F 4 "S1012EC-02-ND" H 4750 5200 50  0001 C CNN "Digikey Part Number"
	1    4750 5200
	1    0    0    -1  
$EndComp
Text Label 4250 5200 0    50   ~ 0
CLK
Wire Wire Line
	4250 5200 4450 5200
Wire Wire Line
	5050 5200 5150 5200
Text Label 5800 2650 2    50   ~ 0
AINN
Text Label 5800 2850 2    50   ~ 0
AINP
Wire Wire Line
	8100 2400 8950 2400
Wire Wire Line
	8100 2550 9050 2550
Wire Wire Line
	8100 2650 8850 2650
Wire Wire Line
	8100 2750 9300 2750
Wire Wire Line
	8100 2850 8850 2850
Wire Wire Line
	8100 3100 8850 3100
Wire Wire Line
	2800 6900 3150 6900
NoConn ~ 9400 4800
NoConn ~ 8300 4800
$Comp
L Connector:TestPoint TP4
U 1 1
P 8950 2400
F 0 "TP4" H 8800 2450 50  0000 L CNN
F 1 "ADC_START" H 9000 2450 50  0000 L CNN
F 2 "TestPoint:TestPoint_Pad_1.0x1.0mm" H 9150 2400 50  0001 C CNN
F 3 "~" H 9150 2400 50  0001 C CNN
	1    8950 2400
	1    0    0    -1  
$EndComp
Connection ~ 8950 2400
Wire Wire Line
	8950 2400 10700 2400
$Comp
L Connector:TestPoint TP5
U 1 1
P 9050 2550
F 0 "TP5" H 8900 2600 50  0000 L CNN
F 1 "ADC_SDOUT" H 9100 2600 50  0000 L CNN
F 2 "TestPoint:TestPoint_Pad_1.0x1.0mm" H 9250 2550 50  0001 C CNN
F 3 "~" H 9250 2550 50  0001 C CNN
	1    9050 2550
	1    0    0    -1  
$EndComp
Connection ~ 9050 2550
Wire Wire Line
	9050 2550 10700 2550
$Comp
L Connector:TestPoint TP1
U 1 1
P 8850 2650
F 0 "TP1" H 8700 2700 50  0000 L CNN
F 1 "ADC_SDIN" H 8900 2700 50  0000 L CNN
F 2 "TestPoint:TestPoint_Pad_1.0x1.0mm" H 9050 2650 50  0001 C CNN
F 3 "~" H 9050 2650 50  0001 C CNN
	1    8850 2650
	1    0    0    -1  
$EndComp
Connection ~ 8850 2650
Wire Wire Line
	8850 2650 10700 2650
$Comp
L Connector:TestPoint TP6
U 1 1
P 9300 2750
F 0 "TP6" H 9150 2800 50  0000 L CNN
F 1 "ADC_SCLK" H 9350 2800 50  0000 L CNN
F 2 "TestPoint:TestPoint_Pad_1.0x1.0mm" H 9500 2750 50  0001 C CNN
F 3 "~" H 9500 2750 50  0001 C CNN
	1    9300 2750
	1    0    0    -1  
$EndComp
Connection ~ 9300 2750
Wire Wire Line
	9300 2750 10700 2750
$Comp
L Connector:TestPoint TP2
U 1 1
P 8850 2850
F 0 "TP2" H 8700 2900 50  0000 L CNN
F 1 "ADC_SYNC" H 8900 2900 50  0000 L CNN
F 2 "TestPoint:TestPoint_Pad_1.0x1.0mm" H 9050 2850 50  0001 C CNN
F 3 "~" H 9050 2850 50  0001 C CNN
	1    8850 2850
	1    0    0    -1  
$EndComp
Connection ~ 8850 2850
Wire Wire Line
	8850 2850 10700 2850
$Comp
L Connector:TestPoint TP3
U 1 1
P 8850 3100
F 0 "TP3" H 8700 3150 50  0000 L CNN
F 1 "ADC_DRDY" H 8900 3150 50  0000 L CNN
F 2 "TestPoint:TestPoint_Pad_1.0x1.0mm" H 9050 3100 50  0001 C CNN
F 3 "~" H 9050 3100 50  0001 C CNN
	1    8850 3100
	1    0    0    -1  
$EndComp
Connection ~ 8850 3100
Wire Wire Line
	8850 3100 10700 3100
$EndSCHEMATC
